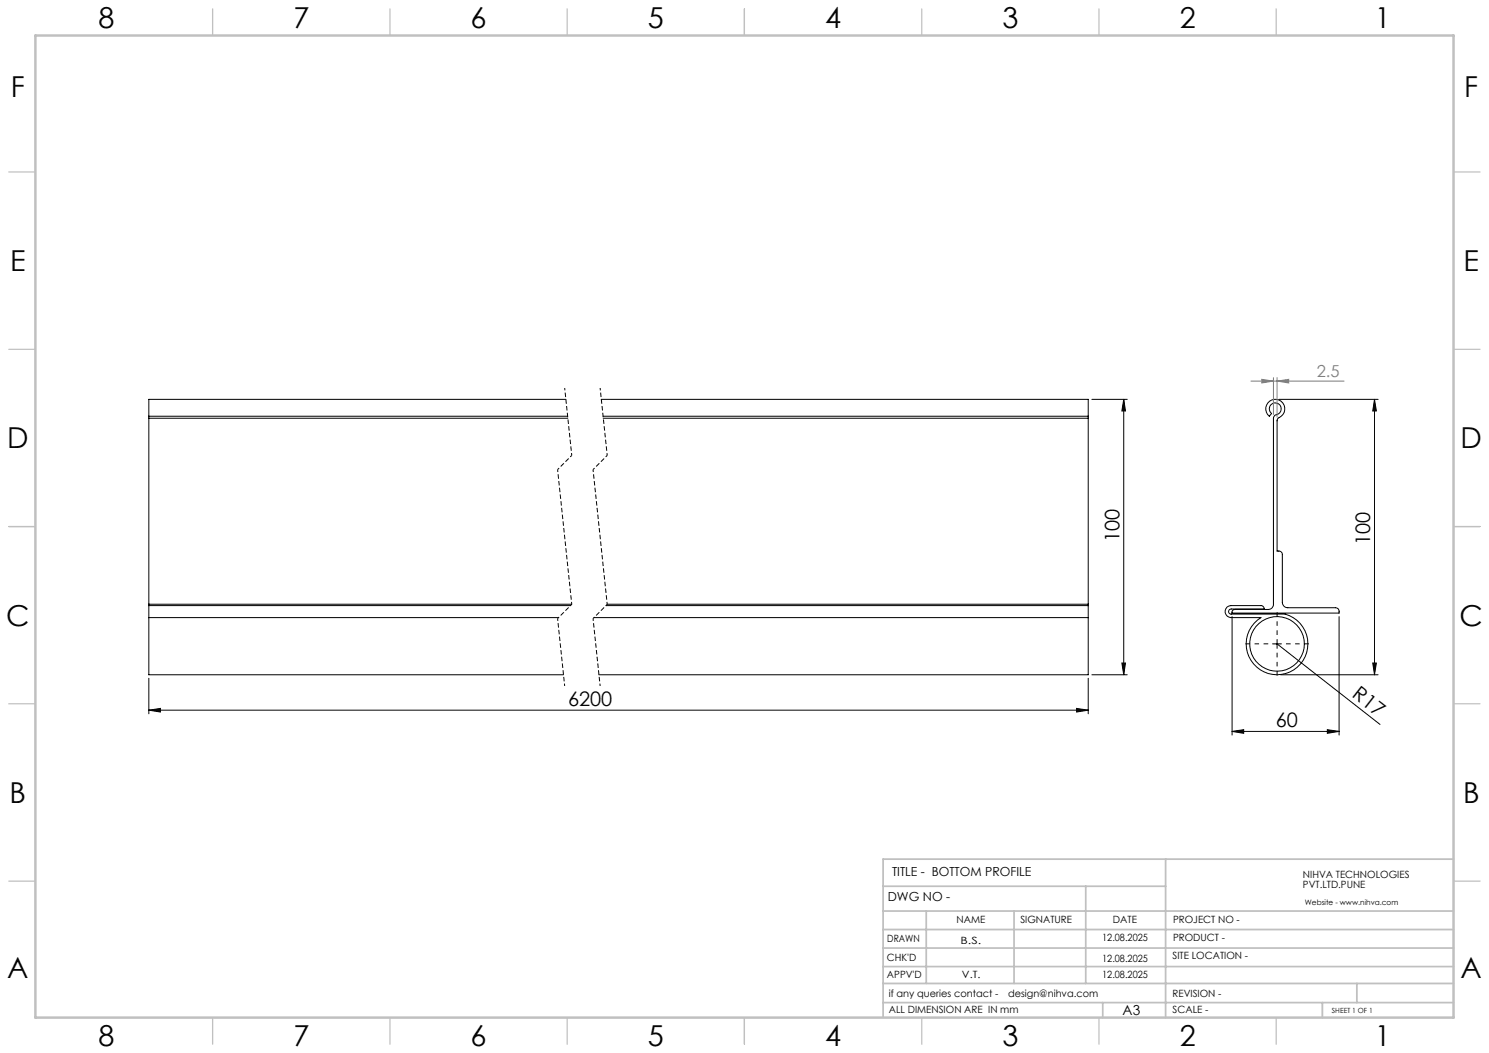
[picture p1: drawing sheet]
<svg xmlns="http://www.w3.org/2000/svg" width="420mm" height="297mm" viewBox="0 0 420 297" stroke-linecap="round" stroke-linejoin="round" font-family="sans-serif">
<g fill="none" stroke="#000" stroke-width=".28">
<path d="M42 117.4v.6M42 117.4h118.1M42 118h118.2M42 118v52.4M159.6 112.6h-117.6v4.8M169.6 112.6h137.4v4.8M170.1 117.4h136.9M170.1 118h136.9M307 117.4v.6M307 118v52.4M308 112.6h10M317 112.6l.5 3.3h-1.1z"/>
<path d="M317 112.6v77.7M357.6 113.7a2.73 2.73 0 0 1 4.4 .2 2.73 2.73 0 0 1-1.5 4.1l-.3 .5v36.9a1.08 1.08 0 0 1 1.5 1v13.5a1.51 1.51 0 0 0 1.5 1.5h13.5a1.1 1.1 0 0 1 1 1.5h-30.2a.8 .8 0 0 1 .8-1h9.4a1.45 1.45 0 0 0 1.5-1.5v-52.4a1.05 1.05 0 0 1 .8-1 1.68 1.68 0 0 0 1.3-2.4 1.68 1.68 0 0 0-2.6-.6 1.68 1.68 0 0 0 0 2.6l-.7 .8a2.66 2.66 0 0 1-.4-3.7zM360.7 112.6h28M387.7 112.6l.5 3.3h-1zM387.7 112.6v77.7M42 170.8v3.4M42 174.2v16.1h116.9M42 170.4v.4M42 174.2h115.6M42 170.8h118.9M42 170.4h119.3M167.6 174.2h139.4"/>
<path d="M171 170.8h136M171.2 170.4h135.8M307 170.8v3.4M307 174.2v16.1h-138.1M307 170.4v.4M346.1 171.2l1.1-.4h8.4a.96 .96 0 0 1 1 1h-9.3a.72 .72 0 0 0-.8 .7 .72 .72 0 0 0 .8 .7h15.2a8.7 8.7 0 0 1 5.3 12.7 8.7 8.7 0 0 1-13.6 2 8.7 8.7 0 0 1 1.5-13.7h-8.5a1.72 1.72 0 0 1-1.5-1.1 1.72 1.72 0 0 1 .4-1.9zM347.5 173.9v33.4M377.7 173.9v33.4M42 191.3v10M303.7 199.8l3.3 .5-3.3 .5zM307 191.3v10M308 190.3h10"/>
<path d="M316.4 187h1.1l-.5 3.3zM359 181.6h2.5M360.2 180.4v2.5M360.2 181.6l29.1 22.7M361.2 190.3h27.5M387.2 187h1l-.5 3.3zM42 200.3l3.3-.5v1zM42 200.3h265M347.5 206.3l3.3-.5v1zM347.5 206.3h30.2M374.4 205.8l3.3 .5-3.3 .5z"/>
<circle cx="360.2" cy="181.6" r="7.7"/>
</g>
<path d="M352.8 107.5h26.3M355.9 107l3.3 .5-3.3 .5zM359.2 106.5v10.4M360.2 107.5l3.3-.5v1zM360.2 106.5v11.2" fill="none" stroke="#808080" stroke-width=".28"/>
<path d="M360.2 179.1v-6.5M357.7 181.6h-6.4M360.2 184.1v6.4M362.7 181.6h6.5" fill="none" stroke="#000" stroke-width=".28" stroke-dasharray="15.2 1.3 1.3 1.3" stroke-dashoffset="13.9" stroke-linecap="butt"/>
<path d="M159.3 109.4l2 19M169.3 109.4l2 19M157.3 132.4l4 38.1M167.3 132.4l4 38.1M157.3 174.5l2 19M167.3 174.5l2 19" fill="none" stroke="#000" stroke-width=".28" stroke-dasharray="1.3 .6" stroke-dashoffset=".6" stroke-linecap="butt"/>
<path d="M161.3 128.4l-4 4M171.3 128.4l-4 4M161.3 170.5l-4 4M171.3 170.5l-4 4" fill="none" stroke="#000" stroke-width=".28" stroke-dasharray="1.3 .6" stroke-dashoffset=".7" stroke-linecap="butt"/>
<g fill="none" stroke="#c0c0c0" stroke-width=".35">
<path d="M60 2.5v7.5M110 2.5v7.5M160 2.5v7.5M210 2.5v7.5M260 2.5v7.5M310 2.5v7.5M360 2.5v7.5M2.5 48.5h7.5M410 48.5h7.5M2.5 98.5h7.5M410 98.5h7.5M2.5 148.5h7.5"/>
<path d="M410 148.5h7.5M2.5 198.5h7.5M410 198.5h7.5M2.5 248.5h7.5M410 248.5h7.5M60 287v7.5M110 287v7.5M160 287v7.5M210 287v7.5M260 287v7.5M310 287v7.5M360 287v7.5"/>
</g>
<g fill="none" stroke="#c0c0c0" stroke-width=".5">
<path d="M249.1 257h160.9M249.1 250h79.7M261.3 257v20.4M286 257v20.4M306.2 250v27.4M328.8 242.3v44.7M410 242.3h-160.9v44.7M249.1 272.6h160.9M249.1 267.4h160.9M249.1 262.2h160.9M249.1 277.4h160.9M382.7 277.4v5.4"/>
<path d="M249.1 282.8h160.9M311 282.8v4.2M373 282.8v4.2"/>
</g>
<path d="M10 10h400v277h-400z" fill="none" stroke="#c0c0c0" stroke-width=".7"/>
<g fill="#000">
<path d="M387.2 187h1l-.5 3.3zM387.7 112.6l.5 3.3h-1zM316.4 187h1.1l-.5 3.3zM317 112.6l.5 3.3h-1.1z"/>
<path d="M42 200.3l3.3-.5v1zM303.7 199.8l3.3 .5-3.3 .5z"/>
<path d="M374.4 205.8l3.3 .5-3.3 .5zM347.5 206.3l3.3-.5v1z"/>
</g>
<path d="M355.9 107l3.3 .5-3.3 .5zM360.2 107.5l3.3-.5v1z" fill="#808080"/>
<g font-size="8.1">
<text x="27.8" y="8">8</text>
<text x="82.8" y="8">7</text>
<text x="132.8" y="8">6</text>
<text x="182.8" y="8">5</text>
<text x="232.8" y="8">4</text>
<text x="282.8" y="8">3</text>
<text x="332.8" y="8">2</text>
<text x="387.8" y="8">1</text>
<text x="3" y="27.2">F</text>
<text x="413" y="27.2">F</text>
<text x="2.8" y="76.5">E</text>
<text x="412.8" y="76.5">E</text>
<text x="2" y="126.5">D</text>
<text x="412" y="126.5">D</text>
<text x="1.7" y="176.5">C</text>
<text x="411.7" y="176.5">C</text>
<text x="2.7" y="226.5">B</text>
<text x="412.7" y="226.5">B</text>
<text x="2" y="275.7">A</text>
<text x="412" y="275.7">A</text>
<text x="27.8" y="295">8</text>
<text x="82.8" y="295">7</text>
<text x="132.8" y="295">6</text>
<text x="182.8" y="295">5</text>
<text x="232.8" y="295">4</text>
<text x="282.8" y="295">3</text>
<text x="332.8" y="295">2</text>
<text x="387.8" y="295">1</text>
</g>
<g font-size="5.6">
<text x="315.8" y="152.9" transform="rotate(-90 315.8 152.9)">100</text>
<text x="386.5" y="153.6" transform="rotate(-90 386.5 153.6)">100</text>
<text x="381.2" y="196.4" transform="rotate(38 381.2 196.4)">R17</text>
<text x="160.2" y="199.1">6200</text>
<text x="359.8" y="205.1">60</text>
</g>
<text font-size="4.7" fill="#808080" x="371.4" y="106.5">2.5</text>
<text font-size="3.9" x="316.7" y="286.4">A3</text>
<g font-size="3.5">
<text x="251.6" y="247">TITLE - BOTTOM PROFILE</text>
<text x="250.4" y="254.2">DWG NO -</text>
</g>
<g font-size="2.8">
<text x="367.5" y="247.7">NIHVA TECHNOLOGIES</text>
<text x="367.5" y="250.5">PVT.LTD.PUNE</text>
<text x="269.8" y="260.4">NAME</text>
<text x="287.8" y="260.4">SIGNATURE</text>
<text x="313.9" y="260.5">DATE</text>
<text x="330.9" y="260.5">PROJECT NO -</text>
<text x="250.3" y="265.7">DRAWN</text>
<text x="270.9" y="266.1">B.S.</text>
<text x="310.9" y="265.5">12.08.2025</text>
<text x="330.9" y="265.5">PRODUCT -</text>
<text x="250.2" y="271.1">CHK'D</text>
<text x="250.2" y="275.8">APPV'D</text>
<text x="271.3" y="275.8">V.T.</text>
<text x="310.9" y="271.2">12.08.2025</text>
<text x="310.9" y="275.8">12.08.2025</text>
<text x="330.7" y="270.6">SITE LOCATION -</text>
<text x="250.7" y="281.1">if any queries contact -</text>
<text x="284.3" y="281.1">design@nihva.com</text>
<text x="330.7" y="281.1">REVISION -</text>
<text x="250.7" y="285.6">ALL DIMENSION ARE IN mm</text>
<text x="330.7" y="285.6">SCALE -</text>
</g>
<text font-size="2.1" x="368.1" y="255.1">Website - www.nihva.com</text>
<text font-size="2" x="375.7" y="285.6">SHEET 1 OF 1</text>
</svg>
